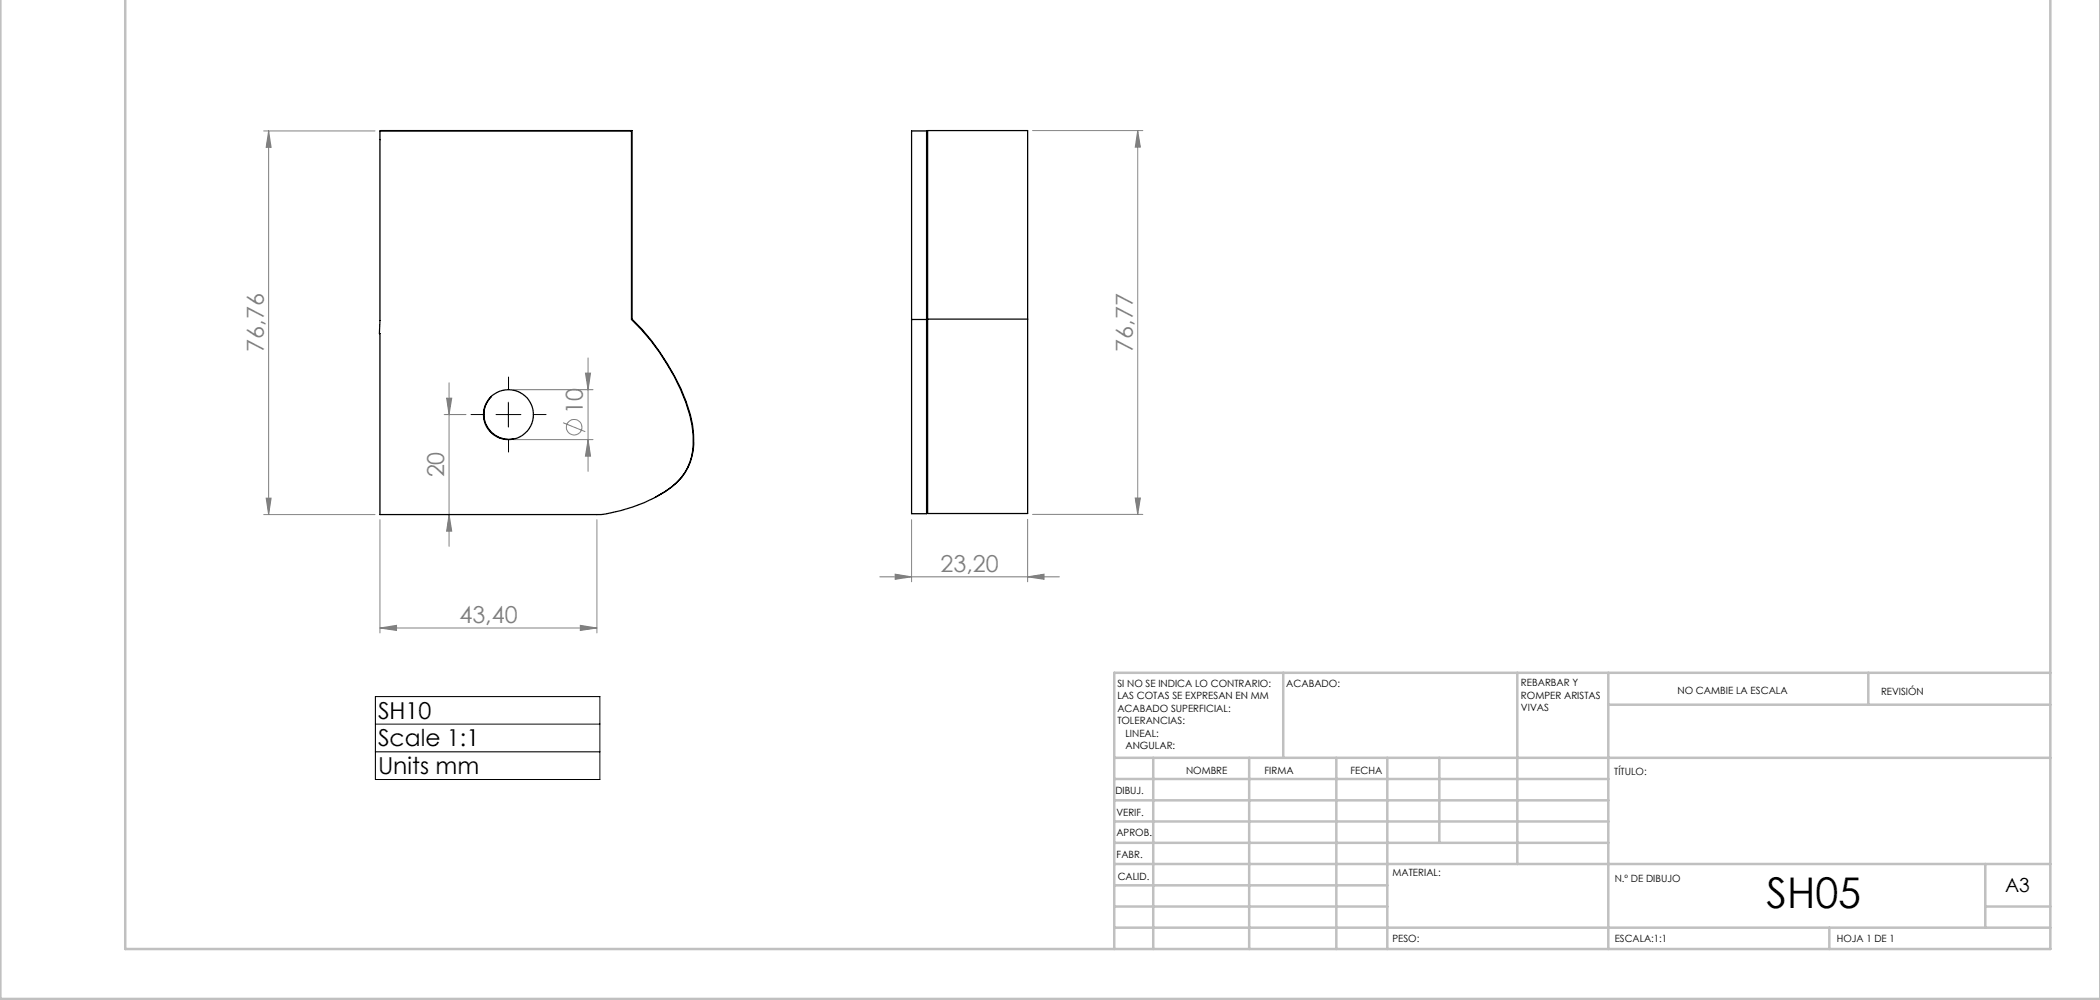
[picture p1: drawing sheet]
<svg xmlns="http://www.w3.org/2000/svg" width="420mm" height="200mm" viewBox="0 0 420 200" stroke-linecap="round" stroke-linejoin="round" font-family="sans-serif">
<g fill="none" stroke="#808080" stroke-width=".2">
<path d="M52.7 26.2h22.3M53.7 26.2l.5 3.3h-1zM53.7 26.2v76.7M206.5 26.1h22.1M227.5 26.1v76.8M227.5 26.1l.6 3.3h-1.1zM89.3 79.6h1l-.5 3.3zM89.8 76.6v32.7M102.7 77.9h15.9M117.1 74.6h1l-.5 3.3zM117.6 71.6v22.7M53.2 99.6h1l-.5 3.3z"/>
<path d="M88.8 82.9h4.4M102.7 87.9h15.9M112.6 84.5l4.5 1.8M117.6 87.9l.5 3.3h-1zM227 99.6h1.1l-.6 3.3zM52.7 102.9h22.3M76 103.9v22.7M89.8 102.9l.5 3.3h-1zM119.4 103.9v22.7M176 115.4h35.9M179 114.8l3.3 .6-3.3 .5zM182.3 103.9v12.5"/>
<path d="M205.5 115.4l3.3-.6v1.1zM205.5 103.9v12.5M206.5 102.9h22.1M76 125.6l3.3-.5v1zM76 125.6h43.4M116.1 125.1l3.3 .5-3.3 .5z"/>
<circle cx="114.8" cy="85.5" r="1.56"/>
</g>
<path d="M99.2 82.9h5M101.7 80.4v5M75.1 139.3h44.9v16.6h-44.9zM75.1 144.8h44.9M75.1 150.4h44.9" fill="none" stroke="#000" stroke-width=".2"/>
<path d="M101.7 77.9v-2.5M96.7 82.9h-2.5M101.7 87.9v2.5M106.7 82.9h2.5" fill="none" stroke="#000" stroke-width=".2" stroke-dasharray="15.2 1.3 1.3 1.3"/>
<g fill="none" stroke="#c0c0c0" stroke-width=".5">
<path d="M.1 -.1v199.9h419.9M25 -.1v189.9h385.1v-189.8M256.6 134.6v17M303.5 134.6v38.2M321.7 134.6v55.2M373.7 134.6v6.3M410.1 134.6h-187.3v55.2M222.8 151.6h187.3M222.8 155.8h98.9M230.6 151.6v38.2M249.8 151.6v38.2M267.3 151.6v38.2"/>
<path d="M277.5 151.6v38.2M287.9 151.6v17M321.7 140.9h88.4M222.8 168.6h98.9M222.8 164.3h98.9M222.8 160.1h98.9M222.8 177.1h54.7M222.8 172.8h187.3M397.1 172.8v12.7M222.8 185.5h187.3M222.8 181.3h54.7M365.9 185.5v4.3"/>
<path d="M397.1 181.3h13"/>
</g>
<g fill="#808080">
<path d="M76 125.6l3.3-.5v1zM116.1 125.1l3.3 .5-3.3 .5z"/>
<path d="M179 114.8l3.3 .6-3.3 .5zM205.5 115.4l3.3-.6v1.1z"/>
<path d="M117.1 74.6h1l-.5 3.3zM117.6 87.9l.5 3.3h-1zM53.7 26.2l.5 3.3h-1zM53.2 99.6h1l-.5 3.3zM89.3 79.6h1l-.5 3.3zM89.8 102.9l.5 3.3h-1zM227.5 26.1l.6 3.3h-1.1zM227 99.6h1.1l-.6 3.3z"/>
</g>
<g fill="none" stroke="#000" stroke-width=".25">
<path d="M76 26.2h50.3v37.7a45 45 0 0 1 11.7 19.2 15.1 15.1 0 0 1-.5 10.4 13.4 13.4 0 0 1-6.5 6 30.5 30.5 0 0 1-11.6 3.4h-43.4v-36.2h-.1zM76.1 26.2l50.3-.1v37.7a45.9 45.9 0 0 1 11.7 19.2 15.1 15.1 0 0 1-.5 10.5 13.8 13.8 0 0 1-6.5 6M98.2 79.3a5 5 0 0 0-.8 5.9 5 5 0 0 0 5.3 2.6M182.3 63.9v38.8h3v-38.8M182.3 63.9v-37.7h3v37.7M182.3 63.9h3M185.5 63.8v38.9M185.5 63.8v-37.7h20v37.7M185.5 63.8h20M205.5 63.8v38.9h-20"/>
<circle cx="101.7" cy="82.9" r="5"/>
</g>
<text font-size="8.5" x="353.3" y="181.5">SH05</text>
<g font-size="4.7" fill="#808080">
<text x="52.7" y="70.3" transform="rotate(-90 52.7 70.3)">76,76</text>
<text x="226.6" y="70.3" transform="rotate(-90 226.6 70.3)">76,77</text>
<text x="116.6" y="82.9" transform="rotate(-90 116.6 82.9)">10</text>
<text x="88.8" y="95.5" transform="rotate(-90 88.8 95.5)">20</text>
<text x="188.1" y="114.3">23,20</text>
<text x="91.9" y="124.6">43,40</text>
</g>
<g font-size="4.7">
<text x="75.6" y="143.7">SH10</text>
<text x="75.6" y="149.3">Scale 1:1</text>
<text x="75.6" y="154.8">Units mm</text>
</g>
<text font-size="3.9" x="401" y="178.4">A3</text>
<g font-size="2">
<text x="223.5" y="137.4">SI NO SE INDICA LO CONTRARIO:</text>
<text x="257.2" y="137.4">ACABADO:</text>
<text x="304.2" y="137.3">REBARBAR Y</text>
<text x="223.5" y="139.9">LAS COTAS SE EXPRESAN EN MM</text>
<text x="223.5" y="142.4">ACABADO SUPERFICIAL:</text>
<text x="304.2" y="139.8">ROMPER ARISTAS</text>
<text x="304.2" y="142.3">VIVAS</text>
<text x="335.5" y="138.8">NO CAMBIE LA ESCALA</text>
<text x="376.2" y="139">REVISIÓN</text>
<text x="223.5" y="144.9">TOLERANCIAS:</text>
<text x="225.1" y="147.4">LINEAL:</text>
<text x="225.1" y="149.9">ANGULAR:</text>
<text x="237.2" y="154.8">NOMBRE</text>
<text x="252.9" y="154.7">FIRMA</text>
<text x="270.1" y="154.7">FECHA</text>
<text x="322.8" y="155">TÍTULO:</text>
<text x="223.1" y="158.9">DIBUJ.</text>
<text x="223.3" y="167.2">APROB.</text>
<text x="223.3" y="163.1">VERIF.</text>
<text x="223.3" y="171.6">FABR.</text>
<text x="223.5" y="175.9">CALID.</text>
<text x="278.5" y="175.3">MATERIAL:</text>
<text x="323" y="176.4">N.º DE DIBUJO</text>
<text x="278.5" y="188.3">PESO:</text>
<text x="323" y="188.4">ESCALA:1:1</text>
<text x="367.4" y="188.4">HOJA 1 DE 1</text>
</g>
</svg>
